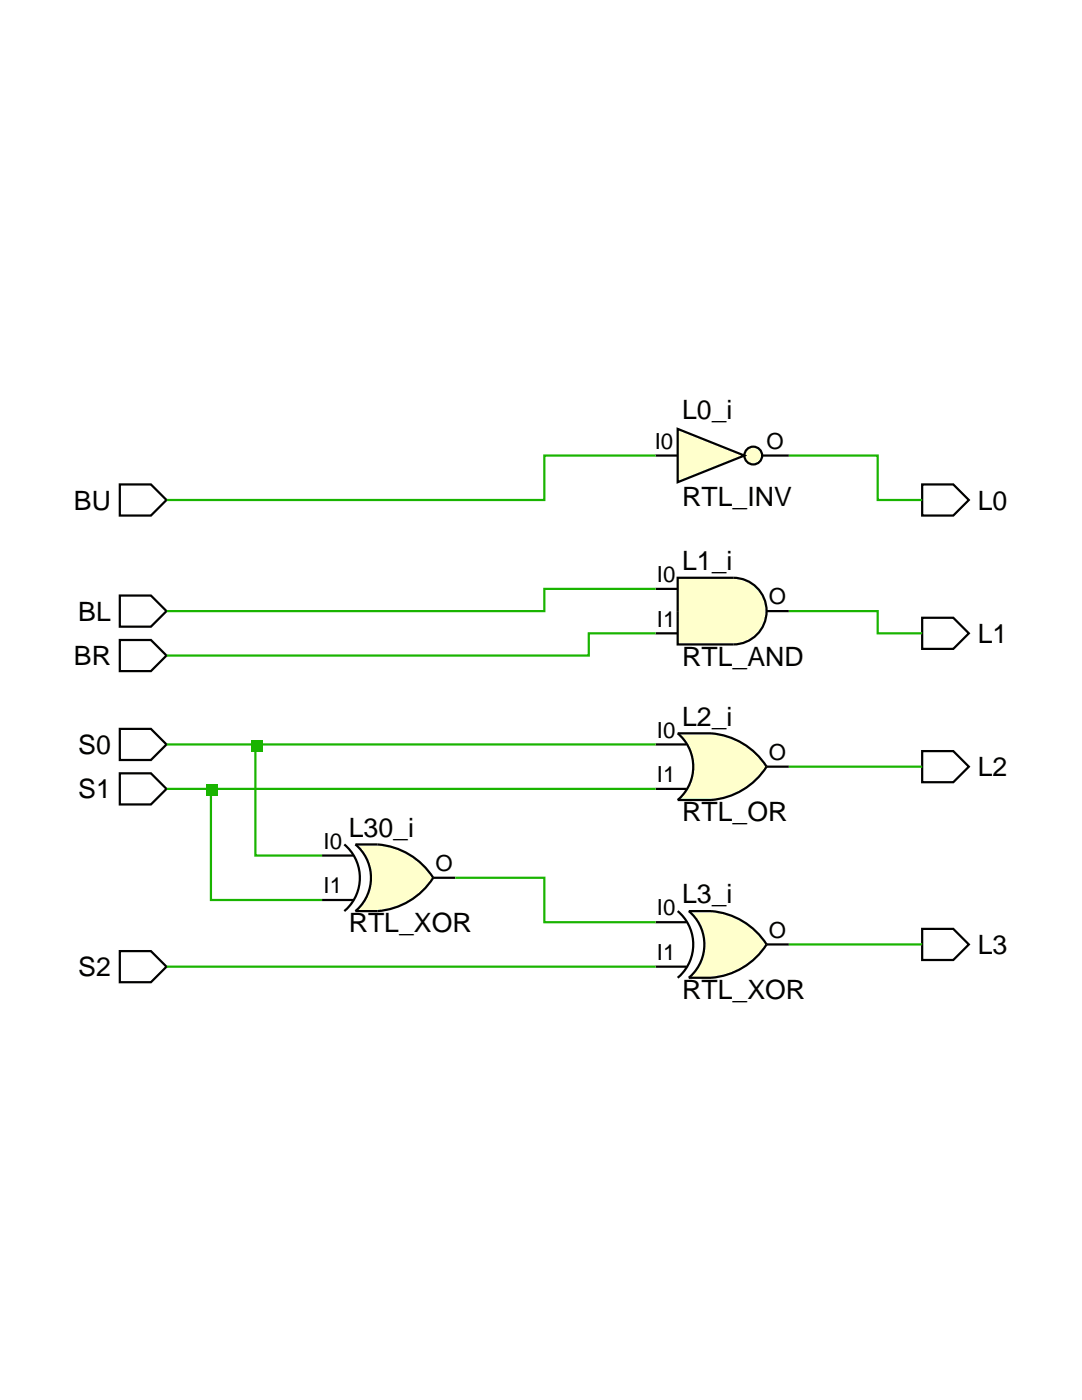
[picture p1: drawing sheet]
<svg xmlns="http://www.w3.org/2000/svg" width="216mm" height="279mm" viewBox="0 0 216 279" stroke-linecap="round" stroke-linejoin="round" font-family="sans-serif">
<g fill="#ffc">
<path d="M135.2 85.6l13.3 5.3-13.3 5.3z"/>
<circle cx="150.3" cy="90.9" r="1.77"/>
</g>
<g fill="none" stroke="#000" stroke-width=".44">
<path d="M23.9 96.7h6.2l3.1 3.1-3.1 3.1h-6.2zM130.8 90.9h4.4M135.2 85.6l13.3 5.3-13.3 5.3zM152.1 90.9h5.3M184 96.7h6.2l3.1 3.1-3.1 3.1h-6.2zM23.9 118.9h6.2l3.1 3.1-3.1 3.1h-6.2z"/>
<circle cx="150.3" cy="90.9" r="1.77"/>
</g>
<path d="M135.2 115.3h11.1a5.5 5.5 0 0 1 4.9 2.2 5.2 5.2 0 0 1 1.8 4.5 5.5 5.5 0 0 1-2.3 4.8 5.2 5.2 0 0 1-4.4 1.8h-11.1z" fill="#ffc"/>
<path d="M130.8 117.5h4.4M135.2 115.3h11.1a6.7 6.7 0 0 1 6.7 6.7 6.7 6.7 0 0 1-6.7 6.6h-11.1zM23.9 127.7h6.2l3.1 3.1-3.1 3.1h-6.2zM130.8 126.4h4.4M153 122h4.4M184 123.3h6.2l3.1 3.1-3.1 3.1h-6.2zM23.9 145.5h6.2l3.1 3.1-3.1 3.1h-6.2z" fill="none" stroke="#000" stroke-width=".44"/>
<path d="M135.2 146.4h8l2.7 .8 .9 .5a8.6 8.6 0 0 1 4.4 3.1l.9 .9 .9 1.3-.9 1.3-.9 .9a8.6 8.6 0 0 1-4.4 3.1l-.9 .5-2.7 .9h-8a8.9 8.9 0 0 0 2.7-4.5l.4-1.3v-1.8a11.1 11.1 0 0 0-3.1-5.7z" fill="#ffc"/>
<path d="M23.9 154.3h6.2l3.1 3.1-3.1 3.1h-6.2zM130.8 148.6h6.2M130.8 157.4h6.2M135.2 146.4h6.7a14.5 14.5 0 0 1 11.1 6.6 14.5 14.5 0 0 1-11.1 6.7h-6.7a8.7 8.7 0 0 0 0-13.3zM153 153h4.4M184 149.9h6.2l3.1 3.1-3.1 3.1h-6.2z" fill="none" stroke="#000" stroke-width=".44"/>
<path d="M70.9 168.5h5.8l2.6 .9 .9 .5a8.6 8.6 0 0 1 4.5 3.1l.9 .8 .8 1.4-.8 1.3-.9 .9a8.6 8.6 0 0 1-4.5 3.1l-.9 .4-2.6 .9h-5.8a8.9 8.9 0 0 0 2.7-4.4l.4-1.3v-1.8a11.1 11.1 0 0 0-3.1-5.8z" fill="#ffc"/>
<path d="M64.3 170.7h6.2M64.3 179.6h6.2M68.7 168.5a8.7 8.7 0 0 1 0 13.3M70.9 168.5a18 18 0 0 1 8.8 1.1 14.5 14.5 0 0 1 6.7 5.6 14.5 14.5 0 0 1-11 6.6h-4.5a8.7 8.7 0 0 0 0-13.3zM86.4 175.2h4.5" fill="none" stroke="#000" stroke-width=".44"/>
<path d="M137.4 181.8h5.8l2.7 .9 .9 .5a8.6 8.6 0 0 1 4.4 3.1l.9 .9 .9 1.3-.9 1.3-.9 .9a8.6 8.6 0 0 1-4.4 3.1l-.9 .4-2.7 .9h-5.8a8.9 8.9 0 0 0 2.7-4.4l.4-1.3v-1.8a11.1 11.1 0 0 0-3.1-5.8z" fill="#ffc"/>
<path d="M23.9 189.8h6.2l3.1 3.1-3.1 3.1h-6.2zM130.8 184h6.2M130.8 192.9h6.2M135.2 181.8a8.7 8.7 0 0 1 0 13.3M137.4 181.8a18 18 0 0 1 8.8 1.1 14.5 14.5 0 0 1 6.8 5.6 14.5 14.5 0 0 1-11.1 6.6h-4.5a8.7 8.7 0 0 0 0-13.3zM153 188.5h4.4M184 185.4h6.2l3.1 3.1-3.1 3.1h-6.2z" fill="none" stroke="#000" stroke-width=".44"/>
<path d="M130.8 90.9h-22.2v8.9h-75.4M157.4 90.9h17.7v8.9h8.9M130.8 117.5h-22.2v4.5h-75.4M130.8 126.4h-13.3v4.4h-84.3M157.4 122h17.7v4.4h8.9M33.2 148.6h17.8v22.1h13.3M51 148.6h79.8M157.4 153h26.6M90.9 175.2h17.7v8.8h22.2M157.4 188.5h26.6" fill="none" stroke="#19b400" stroke-width=".44"/>
<path d="M50.1 147.7h2.2v2.2h-2.2z" fill="#19b400"/>
<path d="M33.2 157.4h8.9v22.2h22.2M42.1 157.4h88.7" fill="none" stroke="#19b400" stroke-width=".44"/>
<path d="M41.2 156.6h2.2v2.2h-2.2z" fill="#19b400"/>
<path d="M33.2 192.9h97.6" fill="none" stroke="#19b400" stroke-width=".44"/>
<g font-size="5.3">
<text x="136.1" y="83.6">L0_i</text>
<text x="14.7" y="101.7">BU</text>
<text x="136.1" y="100.9">RTL_INV</text>
<text x="195.1" y="101.7">L0</text>
<text x="136.1" y="113.8">L1_i</text>
<text x="15.6" y="123.9">BL</text>
<text x="195.1" y="128.3">L1</text>
<text x="14.7" y="132.7">BR</text>
<text x="136.1" y="132.9">RTL_AND</text>
<text x="136.1" y="144.8">L2_i</text>
<text x="15.6" y="150.5">S0</text>
<text x="195.1" y="154.9">L2</text>
<text x="15.6" y="159.4">S1</text>
<text x="69.6" y="167">L30_i</text>
<text x="136.1" y="163.9">RTL_OR</text>
<text x="136.1" y="180.3">L3_i</text>
<text x="69.6" y="186.1">RTL_XOR</text>
<text x="195.1" y="190.4">L3</text>
<text x="15.6" y="194.8">S2</text>
<text x="136.1" y="199.4">RTL_XOR</text>
</g>
<g font-size="4.4">
<text x="130.6" y="89.6">I0</text>
<text x="153" y="89.6">O</text>
<text x="131.1" y="116.2">I0</text>
<text x="131.1" y="125">I1</text>
<text x="153.4" y="120.6">O</text>
<text x="131.1" y="147.2">I0</text>
<text x="153.4" y="151.6">O</text>
<text x="131.1" y="156.1">I1</text>
<text x="64.6" y="169.4">I0</text>
<text x="86.9" y="173.8">O</text>
<text x="64.6" y="178.3">I1</text>
<text x="131.1" y="182.7">I0</text>
<text x="131.1" y="191.6">I1</text>
<text x="153.4" y="187.1">O</text>
</g>
</svg>
